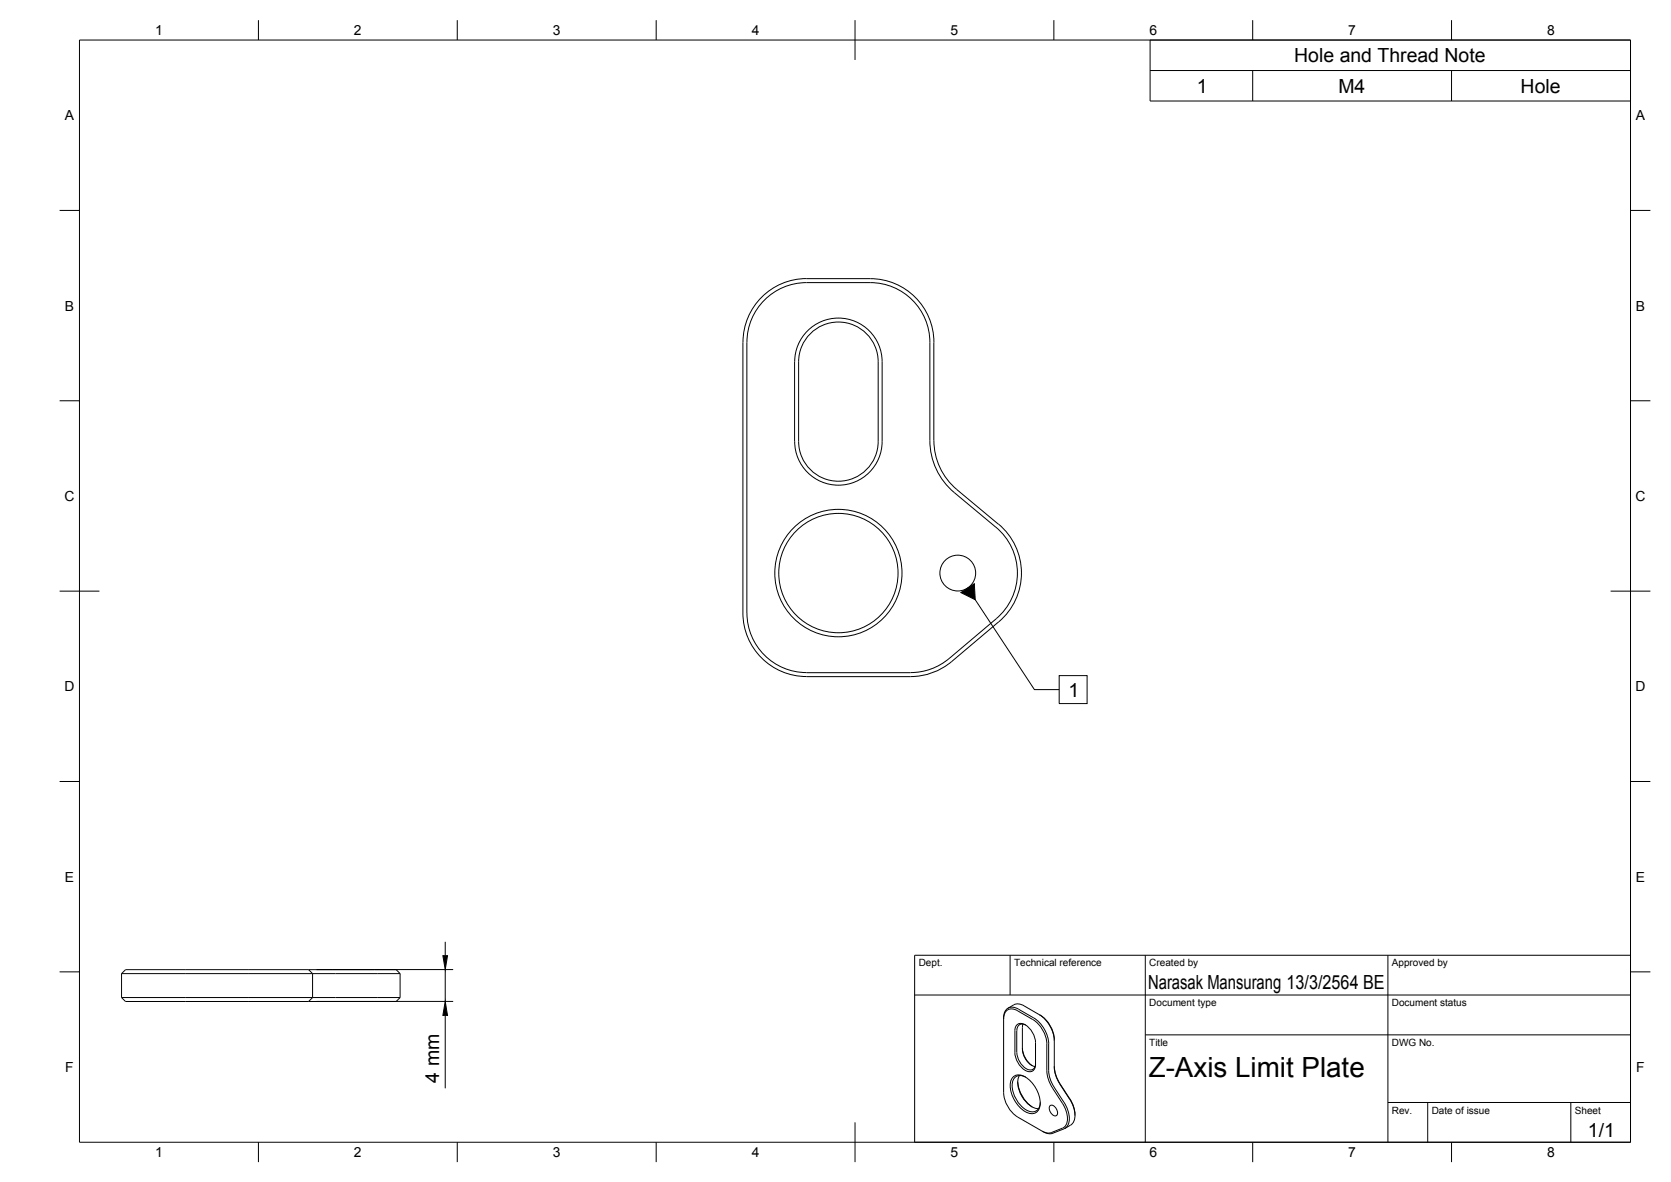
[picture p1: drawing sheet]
<svg xmlns="http://www.w3.org/2000/svg" width="420mm" height="297mm" viewBox="0 0 420 297" stroke-linecap="round" stroke-linejoin="round" font-family="sans-serif">
<!-- layer: Visible -->
<g fill="none" stroke="#000" stroke-width=".25">
<path d="M186.8 86v68a16 16 0 0 0 16 16h26.2a16.1 16.1 0 0 0 10.3-3.8M186.8 86a16 16 0 0 1 16-16h16a16 16 0 0 1 16 16M187.8 86v68M187.8 86a15 15 0 0 1 15-15h16a15 15 0 0 1 15 15M199.8 90.9v20M199.8 90.9a11 11 0 0 1 11-11 11 11 0 0 1 11 11v20a11 11 0 0 1-11 11 11 11 0 0 1-11-11M203.3 84.3a10 10 0 0 1 11.1-2.7 10 10 0 0 1 6.4 9.3v20a10 10 0 0 1-10 10 10 10 0 0 1-10-10v-20a10 10 0 0 1 2.5-6.6zM233.8 86v24.7a17 17 0 0 0 6.1 13.1l10.5 8.7a15 15 0 0 1 .1 23M234.8 86v24.7M234.8 110.7a16 16 0 0 0 5.8 12.3l10.5 8.7M251.1 131.7a16 16 0 0 1 .1 24.6l-11.9 10M187.8 154a15 15 0 0 0 15 15h26.2"/>
<path d="M250.5 155.5l-11.9 10a15 15 0 0 1-9.6 3.5M30.6 250.7l1 1h46M30.6 250.7h48M30.6 244.7h48M30.6 244.7v6M77.6 243.7h22l1 1M77.6 243.7h-46l-1 1M77.6 243.7l1 1M78.6 250.7h22M78.6 244.7h22M78.6 244.7v6M78.6 250.7l-1 1"/>
<path d="M100.6 250.7l-1 1h-22M100.6 244.7v6M252.4 256.1a2.14 2.14 0 0 1 1-2.3 2.14 2.14 0 0 1 2.5 .2l3.8 2.2a7.8 7.8 0 0 1 3.5 6.1v6.7l.3 1.9 .8 1.9 2.8 4.4M254.9 252.5l-1.5 .9M254.9 252.5l1.2-.2 1.4 .5M255.2 259a1.59 1.59 0 0 1 .7-1.6 1.59 1.59 0 0 1 1.9 .1 5.7 5.7 0 0 1 2.6 4.6v5.4a1.59 1.59 0 0 1-.8 1.7 1.59 1.59 0 0 1-1.8-.2 5.7 5.7 0 0 1-2.6-4.5M255.2 259v5.5M257.2 257.4l-.1 6.3M257.5 252.8l3.8 2.2M257.9 257.6a1.41 1.41 0 0 0-1.6-.1 1.41 1.41 0 0 0-.6 1.5v5.5M261.3 255l.3 .1M261.3 255a8.4 8.4 0 0 1 3.8 6.5"/>
<path d="M261.6 255.1a7.8 7.8 0 0 1 3.5 6.1v7l.3 1.8 .7 1.8 2.8 4.4M252.3 274.6l.1-18.8a2.29 2.29 0 0 1 1.1-2.5 2.29 2.29 0 0 1 2.6 .3l3.8 2.2a8.4 8.4 0 0 1 3.8 6.5v6.8l.2 1.7 .8 1.8 2.8 4.4M252.4 274.6a7.8 7.8 0 0 0 3.5 6.1l6.2 3.6M254.6 270.7a2.71 2.71 0 0 1 3.9 .4 7.5 7.5 0 0 1 2.8 7.6 2.24 2.24 0 0 1-3.5 .7 8.1 8.1 0 0 1-3.7-7.4zM255.7 264.5a4.7 4.7 0 0 0 3.4 4.4 1.38 1.38 0 0 0 1.3-1.7M255.9 271.8a8.4 8.4 0 0 0 3.7 6.4M256.3 270.3a6.4 6.4 0 0 0 2.1 7l.5 .5a3.5 3.5 0 0 0 2.2 .8M257.1 263.7a4.8 4.8 0 0 0 3.1 4.3M257.1 263.4a5.8 5.8 0 0 0 2.5 4.4M257.9 270.7a2.15 2.15 0 0 0-2.5-.1 2.15 2.15 0 0 0-.9 2.2 7.2 7.2 0 0 0 4.9 6.6 2.06 2.06 0 0 0 2.2-2.4M264 277.9a1.29 1.29 0 0 1 1.7 1 .9 .9 0 0 1 .3 .9 .9 .9 0 0 1-.8 .6 1.95 1.95 0 0 1-1.2-2.5zM265.1 268l.1 1.2 .7 1.9 3.1 5.1"/>
<path d="M267.1 277.2a5.6 5.6 0 0 1 .7 5.8l-.6 .5M267.5 277a6.4 6.4 0 0 1 1 5.7l-1 1-2.8 1.1M268.9 276.2a6.2 6.2 0 0 1 .9 6l-.6 .6-1.4 .8M269 276.1a7.1 7.1 0 0 1 1.3 4.2M262.1 284.3l1.3 .5h1.3M267.1 283.5l-3.1 1.2h-.9l-1-.4"/>
<circle cx="210.8" cy="144" r="15"/>
<circle cx="210.8" cy="144" r="16"/>
<circle cx="240.8" cy="144" r="4.5"/>
</g>
<!-- layer: Border -->
<g fill="none" stroke="#000" stroke-width=".25">
<path d="M20 10.1h390v276.9h-390zM65 5.1v5M115 5.1v5M165 5.1v5M215 5.1v10M265 5.1v5M315 5.1v5M365 5.1v5M15 52.9h5M410 52.9h5M15 100.7h5M410 100.7h5"/>
<path d="M15 148.6h10M405 148.6h10M15 196.4h5M410 196.4h5M15 244.2h5M410 244.2h5M65 287v5M115 287v5M165 287v5M215 282.1v9.9M265 287v5M315 287v5"/>
<path d="M365 287v5"/>
</g>
<!-- layer: TitleBlock -->
<path d="M230 240.1h180v46.9h-180zM230 250h180M254 240.1v9.9M288 240.1v46.9M349 240.1v46.9M288 260.1h122M349 277.1h61M359 277.1v9.9M395 277.1v9.9" fill="none" stroke="#000" stroke-width=".25"/>
<!-- layer: Dimensions -->
<path d="M112 236.7v3.5M79.6 243.7h34.3M79.6 251.7h34.3M112 243.7v8M112 255.2v18.3" fill="none" stroke="#000" stroke-width=".25"/>
<path d="M111.4 240.2h1.1l-.5 3.5zM112 251.7l.5 3.5h-1.1z" fill="#000" stroke="#000" stroke-width=".25"/>
<!-- layer: Annotations -->
<path d="M245.2 150.7l14.9 22.6h6.2M266.3 169.8h7v7h-7z" fill="none" stroke="#000" stroke-width=".25"/>
<path d="M241.6 148.9l3.4-2.2 .2 4z" fill="#000" stroke="#000" stroke-width=".25"/>
<!-- layer: BOM -->
<path d="M289.2 10.1h120.8v15.3h-120.8zM289.2 17.7h120.8M315 17.7v7.7M365 17.7v7.7" fill="none" stroke="#000" stroke-width=".25"/>
<text font-size="7" x="288.8" y="270.6">Z-Axis Limit Plate</text>
<g font-size="4.9">
<text x="325.4" y="15.6">Hole and Thread Note</text>
<text x="300.9" y="23.3">1</text>
<text x="336.5" y="23.3">M4</text>
<text x="382.4" y="23.3">Hole</text>
<text x="268.7" y="175.1">1</text>
<text x="288.7" y="248.5">Narasak Mansurang 13/3/2564 BE</text>
<text x="110.4" y="272.1" transform="rotate(-90 110.4 272.1)">4 mm</text>
<text x="399.3" y="285.8">1/1</text>
</g>
<g font-size="3.5">
<text x="39" y="8.8">1</text>
<text x="89" y="8.8">2</text>
<text x="139" y="8.8">3</text>
<text x="189" y="8.8">4</text>
<text x="239" y="8.8">5</text>
<text x="289" y="8.8">6</text>
<text x="339" y="8.8">7</text>
<text x="389" y="8.8">8</text>
<text x="16.3" y="30.2">A</text>
<text x="411.3" y="30.2">A</text>
<text x="16.3" y="78">B</text>
<text x="411.3" y="78">B</text>
<text x="16.2" y="125.9">C</text>
<text x="411.2" y="125.9">C</text>
<text x="16.2" y="173.7">D</text>
<text x="411.2" y="173.7">D</text>
<text x="16.3" y="221.6">E</text>
<text x="411.3" y="221.6">E</text>
<text x="16.4" y="269.4">F</text>
<text x="411.4" y="269.4">F</text>
<text x="39" y="290.8">1</text>
<text x="89" y="290.8">2</text>
<text x="139" y="290.8">3</text>
<text x="189" y="290.8">4</text>
<text x="239" y="290.8">5</text>
<text x="289" y="290.8">6</text>
<text x="339" y="290.8">7</text>
<text x="389" y="290.8">8</text>
</g>
<g font-size="2.5">
<text x="231" y="242.9">Dept.</text>
<text x="255" y="242.9">Technical reference</text>
<text x="289" y="242.9">Created by</text>
<text x="350" y="242.9">Approved by</text>
<text x="289" y="252.8">Document type</text>
<text x="350" y="252.8">Document status</text>
<text x="289" y="262.9">Title</text>
<text x="350" y="262.9">DWG No.</text>
<text x="350" y="279.9">Rev.</text>
<text x="360" y="279.9">Date of issue</text>
<text x="396" y="279.9">Sheet</text>
</g>
</svg>
